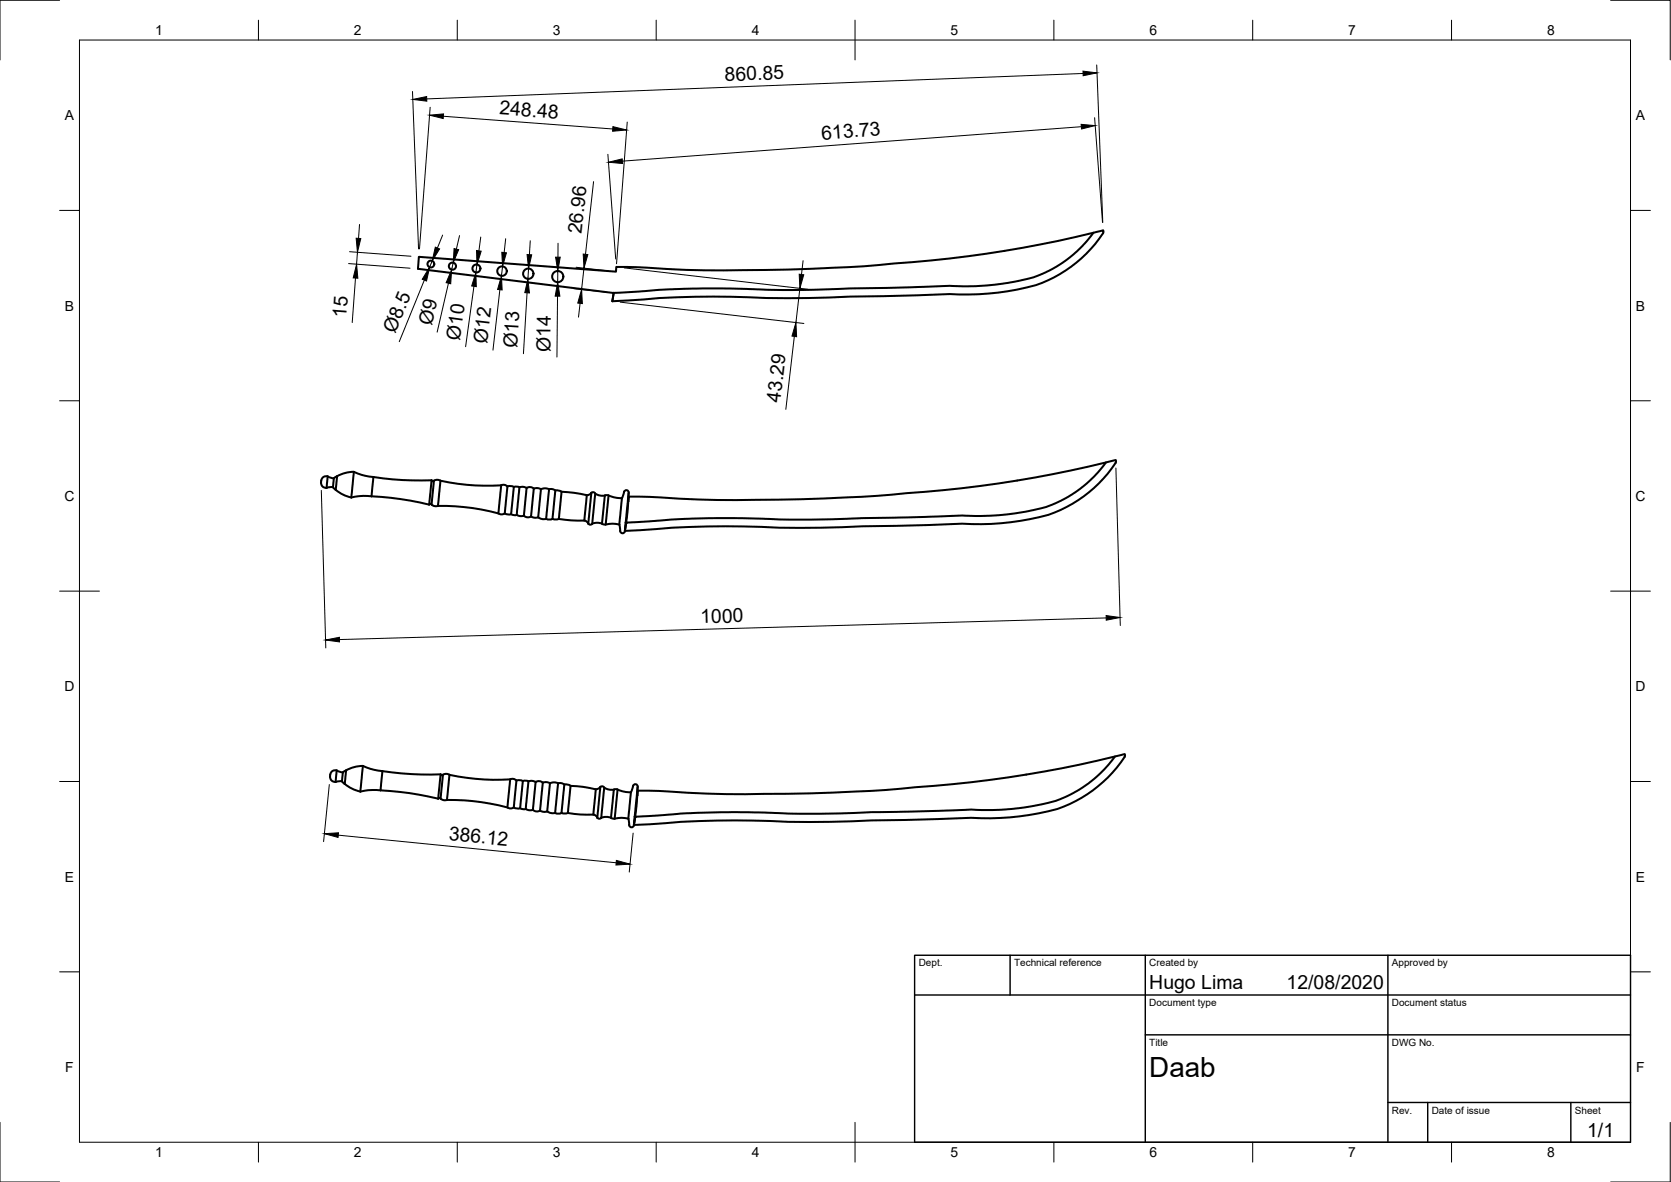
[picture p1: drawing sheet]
<svg xmlns="http://www.w3.org/2000/svg" width="420mm" height="297mm" viewBox="0 0 420 297" stroke-linecap="round" stroke-linejoin="round" font-family="sans-serif">
<!-- layer: Visible -->
<g fill="none" stroke="#000" stroke-width=".51">
<path d="M274.9 58.5l-2.6 3.2-2.4 2.3-3.6 2.6-3.1 1.7a29.1 29.1 0 0 1-10.5 2.9 64.6 64.6 0 0 1-13.9 .6l-25.1 .7a358.6 358.6 0 0 1-32.7 0l-12.8 .2-13.9 .9M105.3 64.5l49.6 3.8 .1-1.2h2.6a464.6 464.6 0 0 0 95-4.1 282 282 0 0 0 24.8-5.1l.1 .4a32.1 32.1 0 0 1-24.2 14.9l-7.2 .7h-7.3l-30.3 .9a419.9 419.9 0 0 1-29.2-.3 232.5 232.5 0 0 0-21.4 1l-3.9 .2 .2-2.1-49.1-6.1zM154.2 73.6l-.2 2.1M154.2 73.6h.1M82.4 119.7l1.5 .5-.2 2.2M84.8 119.7l-.8 .5M89 118.6a8.1 8.1 0 0 0-4.2 1.1l-.4 3.4M89 118.6l-.7 6.4M89 118.6l1.9 .7 3 .6M93.9 119.9l7.3 .7 7.3 .1-.6 6.1M93.9 119.9l-.5 4.8M278.1 116.2l-2.3 2.8-2.8 2.7-3.5 2.6-3.2 1.7a28.1 28.1 0 0 1-9.8 2.8 64.5 64.5 0 0 1-14.5 .7l-27.8 .8a641.9 641.9 0 0 1-33.5-.1l-8.5 .2-14.7 .9"/>
<path d="M81.1 120l.5-.3h.8l-.3 2.9a1.32 1.32 0 0 1-1.3-1.8zM83.7 122.4a8.6 8.6 0 0 0 4.6 2.6M83.7 122.4l-1.6 .2M93.4 124.7l7.3 .7 7.2 1.4M93.4 124.7l-2-.1-3.1 .4M107.9 126.8l.3-.2 .3 .2M108.5 126.8l.9 .4 .7-.1M108.5 120.7l.3 .2 .3-.1M109.1 120.8l.7-.2 1 .2M109.1 120.8l-.6 6M110.7 120.8l-.6 6.3M110.7 120.8l4.4 .8 4.3 .4h6.6"/>
<path d="M126 122l-.7 7a58.4 58.4 0 0 0-15.2-1.9M126 121.9l.7-.1 .9 .5M126.9 129a1.81 1.81 0 0 0 1.6 .2M126.9 129l-.6 .3-1-.3M127.6 122.3l-.7 6.7M127.6 122.3a1.81 1.81 0 0 1 1.6 .1M129.2 122.4l.7-.1 .7 .2M129.2 122.4l-.7 6.6a.93 .93 0 0 0 1.4 .2l.7-6.7M129.9 129.4l.7 .3 1.1-.1M130.6 122.5l1.1-.1a1.16 1.16 0 0 0 1.4 0l1.1 .4M132.4 122.6l-.7 7a1.5 1.5 0 0 0 1.8 .2M133.5 129.8l.7 .3 1.1-.1"/>
<path d="M134.2 122.8l-.7 7M134.2 122.8l1.1-.1 .7 .2M135.3 130l1.2 .5 .8-.1a1.8 1.8 0 0 0 1.6 0l.8 .2 .8-.2M136 122.9l-.7 7.1M136 122.9l.8-.2 1.3 .3M138 122.9l-.7 7.5M138.1 122.9a1.73 1.73 0 0 1 1.5 .4M139.6 123.3l-.7 7.1M139.6 123.3h.9l.7 .3M141.2 123.6l-.7 6.8 3.2 .4h3.2M141.2 123.6l3.2 .3 3.2 .5M146.9 130.8l.6 .3 .4 .5"/>
<path d="M147.6 124.4l-.7 6.4M148.7 123.9l-.5 .4-.6 .1M148.9 131.6a4.1 4.1 0 0 1 3.2 .2h.2M149.7 124a.57 .57 0 0 0-.8-.3 .57 .57 0 0 0-.3 .8l-.7 7.1M152.1 124.5l.4-.1 .5 .1-.7 7.3M152.1 124.5l-.7 7.1M152.1 124.5l-1 .1-1.5-.5-.6 6.2a1.4 1.4 0 0 1-.4 1.5l-.7-.2M152.3 131.8a7 7 0 0 1 3.4 0M153 124.5l1.7 .5 1.7 .2M157.1 123.3a.66 .66 0 0 1 .9 .1 .66 .66 0 0 1 0 .8l-.8 8.3a1.29 1.29 0 0 1-.7 1.5l-.4-.2a10.5 10.5 0 0 1-.1-5.3 10.3 10.3 0 0 1 1.1-5.2zM157.4 131.3l-.3 2.1zM158 126l.1-1.2h2.6a464.6 464.6 0 0 0 95.1-4 282 282 0 0 0 24.7-5.2l.1 .4a32.1 32.1 0 0 1-24.1 14.9l-2.4 .3a63.5 63.5 0 0 1-12.2 .4l-30.2 .9a298.5 298.5 0 0 1-24.8-.2h-4.4a232.5 232.5 0 0 0-21.4 .9l-4 .2"/>
<path d="M158 126l-.6 5.3M158.1 124l-.1 2M84.7 193.6l1.5 .5-.2 2.2M84.7 193.6l-.3 2.9M84.7 193.6a1.46 1.46 0 0 0-1.7 1.7 1.46 1.46 0 0 0 2.2 1h.8M86 196.3l.7 .7M86.7 197l1.5 1.1 2.4 .8M87 193.6l-.8 .5M91.2 192.5a8.1 8.1 0 0 0-4.2 1.1l-.3 3.4M91.2 192.5l-.6 6.4 2-.3h3.1M91.2 192.5l2 .7 3 .6M95.7 198.6l7.3 .7 7.2 1.4"/>
<path d="M96.2 193.8l7.2 .7 7.4 .1-.6 6.1M96.2 193.8l-.5 4.8M110.8 194.6l.3 .2 .3-.1M111.4 194.7l.6-.2 1 .2M111.4 194.7l-.6 6M113 194.7l4.3 .8 4.4 .4h6.6l-.7 7a59.5 59.5 0 0 0-15.2-1.9zM128.3 195.8l.7-.1 .9 .5M131.5 196.3l.7-.1 .7 .2M131.5 196.3l-.7 6.8M131.5 196.3a1.15 1.15 0 0 0-1.7 0l-.6 6.6M132.9 196.4l-.7 6.9M132.9 196.4l1.1-.1 .7 .2"/>
<path d="M134.7 196.5a1.47 1.47 0 0 1 1.8 .2M134.7 196.5l-.7 7M136.5 196.7l-.7 7M136.5 196.7l1.1-.1a1.25 1.25 0 0 0 1.5 0l1.2 .2a1.75 1.75 0 0 1 1.6 .4h.8l.8 .3M138.3 196.9l-.7 7M140.3 196.9l-.7 7.4M141.9 197.2l-.7 7.1M143.5 197.5l3.2 .2 3.1 .7-.6 6.3h-3.2l-3.2-.4zM149.8 198.3l.7-.1 .5-.4-.8 7.7M151 197.7l.5-.1 .4 .3M151.9 198l-.7 7.5M151.9 198l1 .4h1.5"/>
<path d="M155.3 198.4l-.7 7.3a7 7 0 0 1 3.4 0l.6-6.6M155.3 198.4a.63 .63 0 0 0-.8-.1 .63 .63 0 0 0-.2 .8l-.7 6.4M155.3 198.4l1.6 .6 1.8 .1M158.7 199.1l.5-1.5a.65 .65 0 0 1 .9-.4 .65 .65 0 0 1 .2 .9l-.8 8.3a1.25 1.25 0 0 1-.7 1.5l-.6-.4-.2-1.8M160.2 199.9l.2-1.2h2.6a387.8 387.8 0 0 0 40.7 .7l5.7-.2a412.6 412.6 0 0 0 57.6-6.1l15.8-3.6 .1 .5a32.5 32.5 0 0 1-24.1 14.8l-7.3 .8-7.3-.1-30.3 .9a298.5 298.5 0 0 1-24.7-.2h-4.5a232.5 232.5 0 0 0-21.4 .9l-3.9 .2M160.2 199.9l-.5 5.4M160.3 197.9l-.1 2M280.4 190.1l-2.7 3.2-2.4 2.3-3.3 2.5-3.4 1.8a45.7 45.7 0 0 1-17.1 3.6l-4.6 .1a50.6 50.6 0 0 0-9 .1l-21.4 .5a332 332 0 0 1-29.3-.1l-11.9 .2-15.6 .9M110.2 200.7l.3-.2 .3 .2M110.8 200.7l.9 .4 .7-.1M129.2 202.9a1.81 1.81 0 0 0 1.6 .2M129.2 202.9l-.6 .3-1-.3"/>
<path d="M130.8 203.1l.7 .3 .7-.1M132.2 203.3l.7 .3 1.1-.1M134 203.5a1.47 1.47 0 0 0 1.8 .2M135.8 203.7l.7 .3 1.1-.1M137.6 203.9a5.7 5.7 0 0 0 3.6 .4M141.2 204.3l.8 .2 .8-.2M149.2 204.7l.6 .3 .4 .5M150.2 205.5l.5 .2 .5-.2M151.2 205.5l1.5-.2 .9 .2M153.6 205.5l1 .2M159.7 205.3l-.3 2z"/>
<circle cx="108.3" cy="66.4" r=".86"/>
<circle cx="113.8" cy="66.9" r=".9"/>
<circle cx="119.8" cy="67.5" r="1.01"/>
<circle cx="126.2" cy="68.1" r="1.2"/>
<circle cx="132.8" cy="68.8" r="1.3"/>
<circle cx="140.2" cy="69.5" r="1.41"/>
</g>
<g fill="#000" stroke="#000" stroke-width=".25">
<circle cx="157.4" cy="131.3" r=".24"/>
<circle cx="159.7" cy="205.3" r=".24"/>
</g>
<!-- layer: Border -->
<g fill="none" stroke="#000" stroke-width=".25">
<path d="M15 .1h-15v15M20 10.1h390v276.9h-390zM65 5.1v5M115 5.1v5M165 5.1v5M215 5.1v10M265 5.1v5M315 5.1v5M365 5.1v5M405 .1h15v15M15 52.9h5M410 52.9h5"/>
<path d="M15 100.7h5M410 100.7h5M15 148.6h10M405 148.6h10M15 196.4h5M410 196.4h5M15 244.2h5M410 244.2h5M0 282.1v14.9h15M65 287v5M115 287v5M165 287v5"/>
<path d="M215 282.1v9.9M265 287v5M315 287v5M365 287v5M420 282.1v14.9h-15"/>
</g>
<!-- layer: TitleBlock -->
<path d="M230 240.1h180v46.9h-180zM230 250h180M254 240.1v9.9M288 240.1v46.9M349 240.1v46.9M288 260.1h122M349 277.1h61M359 277.1v9.9M395 277.1v9.9" fill="none" stroke="#000" stroke-width=".36"/>
<!-- layer: Dimensions -->
<g fill="none" stroke="#000" stroke-width=".25">
<path d="M272.3 18.5l-165 6.4M275.8 16.3l1.5 39.6M103.7 23l1.5 39.6M108.2 27l-2.7 35.6M111.5 29.2l42.6 3.2M152.8 38.8l2 26.3M157.7 30.7l-2.7 35.6M271.9 31.8l-115.4 8.7M275.2 29.6l2 26.3M90.4 56.4l-.3 3.5M111.3 59.1l-1.3 3.2M115.5 59.2l-.8 3.4"/>
<path d="M120.9 59.6l-.5 3.4M127.1 60l-.3 3.5M149.2 45.6l-2 18.3M87.7 66.2l15.4 1.2M87.9 63.3l15.4 1.1M89.4 69.9l-.8 11.2M89.9 63.4l-.2 3M106.7 70.4l-6.3 15.5M108.7 65.6l-.7 1.5M112.8 71.2l-2.9 12.3M114 66l-.4 1.8M119.2 72l-2.1 15.1"/>
<path d="M119.9 66.5l-.2 2M125.7 72.8l-1.7 15.2M126.4 66.9l-.3 2.4M132.5 73.6l-.9 15.3M132.9 67.5l-.2 2.6M133.3 60.5l-.2 3.5M140.2 74.4l-.2 15.3M140.3 68.1l-.1 2.8M140.3 61.1v3.5M144.3 72.5l8 .9M144.8 67.2l8.1 .9M145.9 76.2l-.4 3.5"/>
<path d="M146.8 67.4l-.6 5.3M156 75.9l46.1 5.4M157 67.3l46.1 5.4M201.1 72.5l-1 8.6M201.9 65.5l-.4 3.5M199.7 84.5l-2.1 18.4M280.6 117.6l1.1 39.6M80.8 123.2l1.1 39.6M278.2 155.3l-192.9 5.4M82.8 197.2l-1.4 14.3M85 209.9l69.9 6.9M159.2 209.4l-1 9.7"/>
</g>
<g fill="#000" stroke="#000" stroke-width=".25">
<path d="M272.3 17.9l3.5 .4-3.4 .7zM103.8 25l3.5-.7v1.1zM108 28.9l3.5-.3-.1 1.2zM154.1 31.8l3.5 .9-3.6 .3zM153 40.8l3.4-.9 .1 1.2zM271.8 31.2l3.6 .4-3.5 .8zM89.6 59.9l1.1 .1-.8 3.4zM89.7 66.4l.3 3.5-1.2-.1zM108 67.1l-.7 3.5-1.1-.4zM109.5 62.1l1 .5-1.8 3zM113.6 67.8l-.3 3.5-1.1-.3zM114.2 62.5l1.1 .2-1.3 3.3z"/>
<path d="M119.7 68.5l.1 3.5-1.2-.1zM119.8 63l1.2 .1-1.1 3.4zM126.1 69.3l.2 3.6-1.2-.2zM126.2 63.4l1.1 .1-.9 3.4zM132.7 70.1l.4 3.5-1.1-.1zM132.5 64h1.2l-.8 3.5zM140.2 70.9l.6 3.5h-1.2zM139.7 64.6h1.2l-.6 3.5zM146.2 72.7l.2 3.6-1.1-.1zM146.6 63.8l1.2 .2-1 3.4zM201 68.9l1.1 .2-1 3.4zM200.1 81.1l.2 3.5-1.2-.1z"/>
<path d="M278.1 154.7l3.5 .5-3.4 .7zM81.9 160.8l3.4-.6 .1 1.1zM81.6 209.5l3.5-.2-.1 1.1zM155 216.2l3.4 1-3.5 .2z"/>
</g>
<text font-size="7" x="289" y="270.6">Daab</text>
<g font-size="4.9">
<text x="182.3" y="20.4" transform="rotate(-2 182.3 20.4)">860.85</text>
<text x="125.5" y="28.7" transform="rotate(4 125.5 28.7)">248.48</text>
<text x="206.6" y="35.2" transform="rotate(-4 206.6 35.2)">613.73</text>
<text x="146.2" y="58.9" transform="rotate(-84 146.2 58.9)">26.96</text>
<text x="87.1" y="80" transform="rotate(-86 87.1 80)">15</text>
<text x="108.6" y="81.8" transform="rotate(-77 108.6 81.8)">Ø9</text>
<text x="99.4" y="84" transform="rotate(-68 99.4 84)">Ø8.5</text>
<text x="115.6" y="85.6" transform="rotate(-82 115.6 85.6)">Ø10</text>
<text x="122.5" y="86.5" transform="rotate(-83 122.5 86.5)">Ø12</text>
<text x="130" y="87.5" transform="rotate(-87 130 87.5)">Ø13</text>
<text x="138.4" y="88.4" transform="rotate(-89 138.4 88.4)">Ø14</text>
<text x="196.2" y="101.3" transform="rotate(-83 196.2 101.3)">43.29</text>
<text x="176.1" y="156.6" transform="rotate(-2 176.1 156.6)">1000</text>
<text x="112.7" y="211.1" transform="rotate(6 112.7 211.1)">386.12</text>
<text x="289" y="248.5">Hugo Lima</text>
<text x="323.5" y="248.5">12/08/2020</text>
<text x="399.1" y="285.7">1/1</text>
</g>
<g font-size="3.5">
<text x="39" y="8.8">1</text>
<text x="89" y="8.8">2</text>
<text x="139" y="8.8">3</text>
<text x="189" y="8.8">4</text>
<text x="239" y="8.8">5</text>
<text x="289" y="8.8">6</text>
<text x="339" y="8.8">7</text>
<text x="389" y="8.8">8</text>
<text x="16.3" y="30.2">A</text>
<text x="411.3" y="30.2">A</text>
<text x="16.3" y="78">B</text>
<text x="411.3" y="78">B</text>
<text x="16.2" y="125.9">C</text>
<text x="411.2" y="125.9">C</text>
<text x="16.2" y="173.7">D</text>
<text x="411.2" y="173.7">D</text>
<text x="16.3" y="221.6">E</text>
<text x="411.3" y="221.6">E</text>
<text x="16.4" y="269.4">F</text>
<text x="411.4" y="269.4">F</text>
<text x="39" y="290.8">1</text>
<text x="89" y="290.8">2</text>
<text x="139" y="290.8">3</text>
<text x="189" y="290.8">4</text>
<text x="239" y="290.8">5</text>
<text x="289" y="290.8">6</text>
<text x="339" y="290.8">7</text>
<text x="389" y="290.8">8</text>
</g>
<g font-size="2.5">
<text x="231" y="242.9">Dept.</text>
<text x="255" y="242.9">Technical reference</text>
<text x="289" y="242.9">Created by</text>
<text x="350" y="242.9">Approved by</text>
<text x="289" y="252.8">Document type</text>
<text x="350" y="252.8">Document status</text>
<text x="289" y="262.9">Title</text>
<text x="350" y="262.9">DWG No.</text>
<text x="350" y="279.9">Rev.</text>
<text x="360" y="279.9">Date of issue</text>
<text x="396" y="279.9">Sheet</text>
</g>
</svg>
